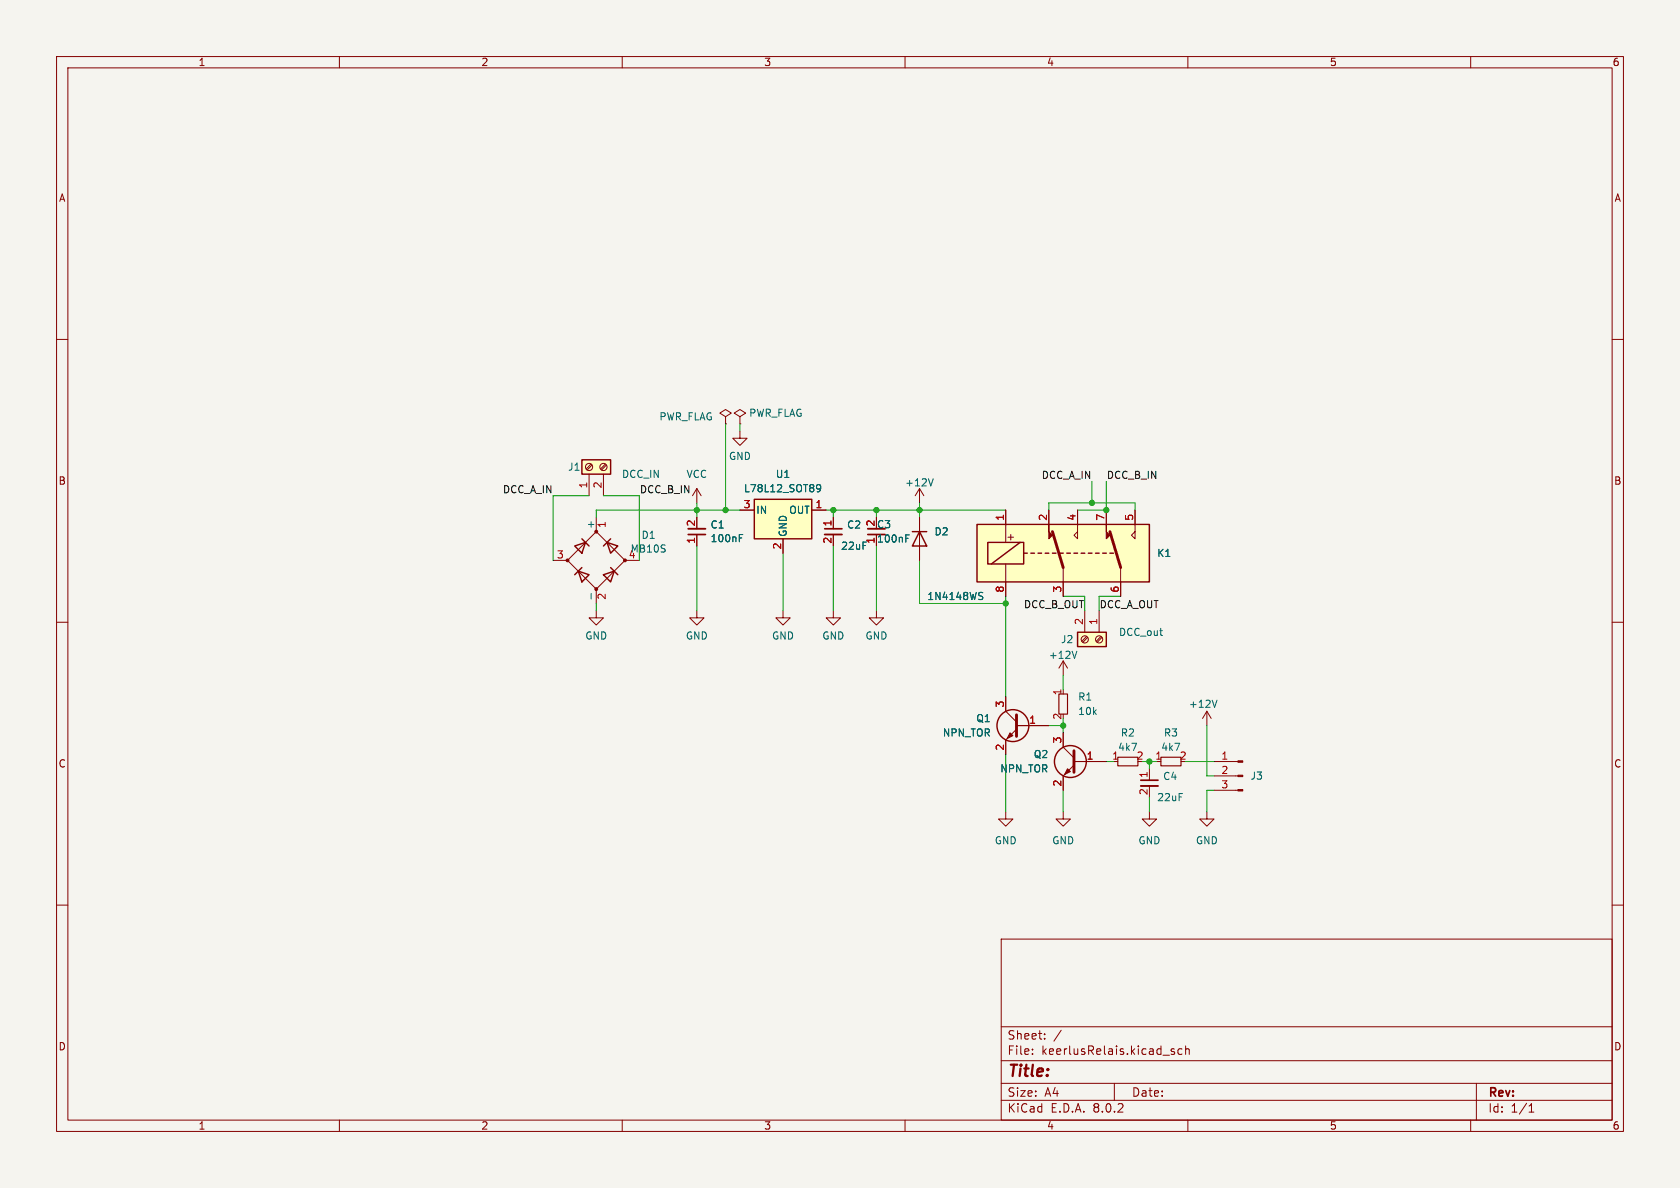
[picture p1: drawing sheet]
(kicad_sch (version 20230121) (generator eeschema)

 (paper "A4")

 (lib_symbols
  (symbol "Connector:Conn_01x03_Male" (pin_names (offset 1.016) hide) (in_bom yes) (on_board yes)
   (property "Reference" "J" (at 0 5.08 0) (effects (font (size 1.27 1.27))))
   (property "Value" "Conn_01x03_Male" (at 0 -5.08 0) (effects (font (size 1.27 1.27))))
   (property "Footprint" "" (at 0 0 0) (effects (font (size 1.27 1.27)) hide))
   (property "Datasheet" "~" (at 0 0 0) (effects (font (size 1.27 1.27)) hide))
   (symbol "Conn_01x03_Male_1_1"
    (polyline (pts (xy 1.27 -2.54) (xy 0.8636 -2.54)) (stroke (width 0.1524) (type default)) (fill (type none)))
    (polyline (pts (xy 1.27 0) (xy 0.8636 0)) (stroke (width 0.1524) (type default)) (fill (type none)))
    (polyline (pts (xy 1.27 2.54) (xy 0.8636 2.54)) (stroke (width 0.1524) (type default)) (fill (type none)))
    (rectangle (start 0.8636 -2.413) (end 0 -2.667) (stroke (width 0.1524) (type default)) (fill (type outline)))
    (rectangle (start 0.8636 0.127) (end 0 -0.127) (stroke (width 0.1524) (type default)) (fill (type outline)))
    (rectangle (start 0.8636 2.667) (end 0 2.413) (stroke (width 0.1524) (type default)) (fill (type outline)))
    (pin passive line (at 5.08 2.54 180) (length 3.81) (name "Pin_1" (effects (font (size 1.27 1.27)))) (number "1" (effects (font (size 1.27 1.27)))))
    (pin passive line (at 5.08 0 180) (length 3.81) (name "Pin_2" (effects (font (size 1.27 1.27)))) (number "2" (effects (font (size 1.27 1.27)))))
    (pin passive line (at 5.08 -2.54 180) (length 3.81) (name "Pin_3" (effects (font (size 1.27 1.27)))) (number "3" (effects (font (size 1.27 1.27)))))))
  (symbol "Connector:Screw_Terminal_01x02" (pin_names (offset 1.016) hide) (in_bom yes) (on_board yes)
   (property "Reference" "J" (at 0 2.54 0) (effects (font (size 1.27 1.27))))
   (property "Value" "Screw_Terminal_01x02" (at 0 -5.08 0) (effects (font (size 1.27 1.27))))
   (property "Footprint" "" (at 0 0 0) (effects (font (size 1.27 1.27)) hide))
   (property "Datasheet" "~" (at 0 0 0) (effects (font (size 1.27 1.27)) hide))
   (symbol "Screw_Terminal_01x02_1_1"
    (rectangle (start -1.27 1.27) (end 1.27 -3.81) (stroke (width 0.254) (type default)) (fill (type background)))
    (circle (center 0 -2.54) (radius 0.635) (stroke (width 0.1524) (type default)) (fill (type none)))
    (polyline (pts (xy -0.5334 -2.2098) (xy 0.3302 -3.048)) (stroke (width 0.1524) (type default)) (fill (type none)))
    (polyline (pts (xy -0.5334 0.3302) (xy 0.3302 -0.508)) (stroke (width 0.1524) (type default)) (fill (type none)))
    (polyline (pts (xy -0.3556 -2.032) (xy 0.508 -2.8702)) (stroke (width 0.1524) (type default)) (fill (type none)))
    (polyline (pts (xy -0.3556 0.508) (xy 0.508 -0.3302)) (stroke (width 0.1524) (type default)) (fill (type none)))
    (circle (center 0 0) (radius 0.635) (stroke (width 0.1524) (type default)) (fill (type none)))
    (pin passive line (at -5.08 0 0) (length 3.81) (name "Pin_1" (effects (font (size 1.27 1.27)))) (number "1" (effects (font (size 1.27 1.27)))))
    (pin passive line (at -5.08 -2.54 0) (length 3.81) (name "Pin_2" (effects (font (size 1.27 1.27)))) (number "2" (effects (font (size 1.27 1.27)))))))
  (symbol "capacitor_miscellaneous:C_0603_100nF" (in_bom yes) (on_board yes)
   (property "Reference" "C" (at 1.27 2.54 0) (effects (font (size 1.27 1.27))))
   (property "Value" "100nF" (at 3.81 -2.54 0) (effects (font (size 1.27 1.27))))
   (property "Footprint" "Capacitor_SMD:C_0603_1608Metric" (at 0 0 0) (effects (font (size 1.27 1.27)) hide))
   (property "Datasheet" "" (at 0 0 0) (effects (font (size 1.27 1.27)) hide))
   (property "JLCPCB Part#" "C14663" (at 0 0 0) (effects (font (size 1.27 1.27))))
   (symbol "C_0603_100nF_0_1"
    (polyline (pts (xy -1.524 -0.508) (xy 1.524 -0.508)) (stroke (width 0.3302) (type default)) (fill (type none)))
    (polyline (pts (xy -1.524 0.508) (xy 1.524 0.508)) (stroke (width 0.3048) (type default)) (fill (type none))))
   (symbol "C_0603_100nF_1_1"
    (pin passive line (at 0 2.54 270) (length 2.032) (name "~" (effects (font (size 1.27 1.27)))) (number "1" (effects (font (size 1.27 1.27)))))
    (pin passive line (at 0 -2.54 90) (length 2.032) (name "~" (effects (font (size 1.27 1.27)))) (number "2" (effects (font (size 1.27 1.27)))))))
  (symbol "capacitor_miscellaneous:C_1206_47uF" (in_bom yes) (on_board yes)
   (property "Reference" "C" (at 1.27 2.54 0) (effects (font (size 1.27 1.27))))
   (property "Value" "47uF" (at 3.81 -2.54 0) (effects (font (size 1.27 1.27))))
   (property "Footprint" "Capacitor_SMD:C_1206_3216Metric" (at 0 0 0) (effects (font (size 1.27 1.27)) hide))
   (property "Datasheet" "" (at 0 0 0) (effects (font (size 1.27 1.27)) hide))
   (property "JLCPCB Part#" "C96123" (at 0 0 0) (effects (font (size 1.27 1.27)) hide))
   (symbol "C_1206_47uF_0_1"
    (polyline (pts (xy -1.524 -0.508) (xy 1.524 -0.508)) (stroke (width 0.3302) (type default)) (fill (type none)))
    (polyline (pts (xy -1.524 0.508) (xy 1.524 0.508)) (stroke (width 0.3048) (type default)) (fill (type none))))
   (symbol "C_1206_47uF_1_1"
    (pin passive line (at 0 2.54 270) (length 2.032) (name "~" (effects (font (size 1.27 1.27)))) (number "1" (effects (font (size 1.27 1.27)))))
    (pin passive line (at 0 -2.54 90) (length 2.032) (name "~" (effects (font (size 1.27 1.27)))) (number "2" (effects (font (size 1.27 1.27)))))))
  (symbol "custom_kicad_lib_sk:1N4148WS" (pin_numbers hide) (pin_names hide) (in_bom yes) (on_board yes)
   (property "Reference" "D" (at 0 2.54 0) (effects (font (size 1.27 1.27))))
   (property "Value" "1N4148WS" (at 0 -2.54 0) (effects (font (size 1.27 1.27))))
   (property "Footprint" "Diode_SMD:D_SOD-323" (at 0 -4.445 0) (effects (font (size 1.27 1.27)) hide))
   (property "Datasheet" "https://www.vishay.com/docs/85751/1n4148ws.pdf" (at 0 0 0) (effects (font (size 1.27 1.27)) hide))
   (property "Sim.Device" "D" (at 0 0 0) (effects (font (size 1.27 1.27)) hide))
   (property "Sim.Pins" "1=K 2=A" (at 0 0 0) (effects (font (size 1.27 1.27)) hide))
   (property "JLCPCB Part#" "C2128" (at 0 0 0) (effects (font (size 1.27 1.27)) hide))
   (symbol "1N4148WS_0_1"
    (polyline (pts (xy -1.27 1.27) (xy -1.27 -1.27)) (stroke (width 0.254) (type default)) (fill (type none)))
    (polyline (pts (xy 1.27 0) (xy -1.27 0)) (stroke (width 0) (type default)) (fill (type none)))
    (polyline (pts (xy 1.27 1.27) (xy 1.27 -1.27) (xy -1.27 0) (xy 1.27 1.27)) (stroke (width 0.254) (type default)) (fill (type none))))
   (symbol "1N4148WS_1_1"
    (pin passive line (at -3.81 0 0) (length 2.54) (name "K" (effects (font (size 1.27 1.27)))) (number "1" (effects (font (size 1.27 1.27)))))
    (pin passive line (at 3.81 0 180) (length 2.54) (name "A" (effects (font (size 1.27 1.27)))) (number "2" (effects (font (size 1.27 1.27)))))))
  (symbol "custom_kicad_lib_sk:G6K-2" (in_bom yes) (on_board yes)
   (property "Reference" "K" (at 16.51 3.81 0) (effects (font (size 1.27 1.27)) (justify left)))
   (property "Value" "G6K-2F-Y-TR DC5" (at 16.51 1.27 0) (effects (font (size 1.27 1.27)) (justify left) hide))
   (property "Footprint" "Relay_SMD:Relay_DPDT_Omron_G6K-2F-Y" (at 0 0 0) (effects (font (size 1.27 1.27)) (justify left) hide))
   (property "Datasheet" "http://omronfs.omron.com/en_US/ecb/products/pdf/en-g6k.pdf" (at 0 0 0) (effects (font (size 1.27 1.27)) hide))
   (property "JLCPCB Part#" "C47190" (at 0 0 0) (effects (font (size 1.27 1.27))))
   (symbol "G6K-2_0_0"
    (text "+" (at -9.271 2.921 0) (effects (font (size 1.27 1.27)))))
   (symbol "G6K-2_0_1"
    (rectangle (start -15.24 5.08) (end 15.24 -5.08) (stroke (width 0.254) (type default)) (fill (type background)))
    (rectangle (start -13.335 1.905) (end -6.985 -1.905) (stroke (width 0.254) (type default)) (fill (type none)))
    (polyline (pts (xy -12.7 -1.905) (xy -7.62 1.905)) (stroke (width 0.254) (type default)) (fill (type none)))
    (polyline (pts (xy -10.16 -5.08) (xy -10.16 -1.905)) (stroke (width 0) (type default)) (fill (type none)))
    (polyline (pts (xy -10.16 5.08) (xy -10.16 1.905)) (stroke (width 0) (type default)) (fill (type none)))
    (polyline (pts (xy -6.985 0) (xy -6.35 0)) (stroke (width 0.254) (type default)) (fill (type none)))
    (polyline (pts (xy -5.715 0) (xy -5.08 0)) (stroke (width 0.254) (type default)) (fill (type none)))
    (polyline (pts (xy -4.445 0) (xy -3.81 0)) (stroke (width 0.254) (type default)) (fill (type none)))
    (polyline (pts (xy -3.175 0) (xy -2.54 0)) (stroke (width 0.254) (type default)) (fill (type none)))
    (polyline (pts (xy -1.905 0) (xy -1.27 0)) (stroke (width 0.254) (type default)) (fill (type none)))
    (polyline (pts (xy -0.635 0) (xy 0 0)) (stroke (width 0.254) (type default)) (fill (type none)))
    (polyline (pts (xy 0 -2.54) (xy -1.905 3.81)) (stroke (width 0.508) (type default)) (fill (type none)))
    (polyline (pts (xy 0 -2.54) (xy 0 -5.08)) (stroke (width 0) (type default)) (fill (type none)))
    (polyline (pts (xy 0.635 0) (xy 1.27 0)) (stroke (width 0.254) (type default)) (fill (type none)))
    (polyline (pts (xy 1.905 0) (xy 2.54 0)) (stroke (width 0.254) (type default)) (fill (type none)))
    (polyline (pts (xy 3.175 0) (xy 3.81 0)) (stroke (width 0.254) (type default)) (fill (type none)))
    (polyline (pts (xy 4.445 0) (xy 5.08 0)) (stroke (width 0.254) (type default)) (fill (type none)))
    (polyline (pts (xy 5.715 0) (xy 6.35 0)) (stroke (width 0.254) (type default)) (fill (type none)))
    (polyline (pts (xy 6.985 0) (xy 7.62 0)) (stroke (width 0.254) (type default)) (fill (type none)))
    (polyline (pts (xy 8.255 0) (xy 8.89 0)) (stroke (width 0.254) (type default)) (fill (type none)))
    (polyline (pts (xy 10.16 -2.54) (xy 8.255 3.81)) (stroke (width 0.508) (type default)) (fill (type none)))
    (polyline (pts (xy 10.16 -2.54) (xy 10.16 -5.08)) (stroke (width 0) (type default)) (fill (type none)))
    (polyline (pts (xy -2.54 5.08) (xy -2.54 2.54) (xy -1.905 3.175) (xy -2.54 3.81)) (stroke (width 0) (type default)) (fill (type outline)))
    (polyline (pts (xy 2.54 5.08) (xy 2.54 2.54) (xy 1.905 3.175) (xy 2.54 3.81)) (stroke (width 0) (type default)) (fill (type none)))
    (polyline (pts (xy 7.62 5.08) (xy 7.62 2.54) (xy 8.255 3.175) (xy 7.62 3.81)) (stroke (width 0) (type default)) (fill (type outline)))
    (polyline (pts (xy 12.7 5.08) (xy 12.7 2.54) (xy 12.065 3.175) (xy 12.7 3.81)) (stroke (width 0) (type default)) (fill (type none))))
   (symbol "G6K-2_1_1"
    (pin passive line (at -10.16 7.62 270) (length 2.54) (name "~" (effects (font (size 1.27 1.27)))) (number "1" (effects (font (size 1.27 1.27)))))
    (pin passive line (at -2.54 7.62 270) (length 2.54) (name "~" (effects (font (size 1.27 1.27)))) (number "2" (effects (font (size 1.27 1.27)))))
    (pin passive line (at 0 -7.62 90) (length 2.54) (name "~" (effects (font (size 1.27 1.27)))) (number "3" (effects (font (size 1.27 1.27)))))
    (pin passive line (at 2.54 7.62 270) (length 2.54) (name "~" (effects (font (size 1.27 1.27)))) (number "4" (effects (font (size 1.27 1.27)))))
    (pin passive line (at 12.7 7.62 270) (length 2.54) (name "~" (effects (font (size 1.27 1.27)))) (number "5" (effects (font (size 1.27 1.27)))))
    (pin passive line (at 10.16 -7.62 90) (length 2.54) (name "~" (effects (font (size 1.27 1.27)))) (number "6" (effects (font (size 1.27 1.27)))))
    (pin passive line (at 7.62 7.62 270) (length 2.54) (name "~" (effects (font (size 1.27 1.27)))) (number "7" (effects (font (size 1.27 1.27)))))
    (pin passive line (at -10.16 -7.62 90) (length 2.54) (name "~" (effects (font (size 1.27 1.27)))) (number "8" (effects (font (size 1.27 1.27)))))))
  (symbol "custom_kicad_lib_sk:L78L12_SOT89" (pin_names (offset 0.254)) (in_bom yes) (on_board yes)
   (property "Reference" "U" (at -3.81 3.175 0) (effects (font (size 1.27 1.27))))
   (property "Value" "L78L12_SOT89" (at -0.635 3.175 0) (effects (font (size 1.27 1.27)) (justify left)))
   (property "Footprint" "Package_TO_SOT_SMD:SOT-89-3" (at 0 5.08 0) (effects (font (size 1.27 1.27) italic) hide))
   (property "Datasheet" "http://www.st.com/content/ccc/resource/technical/document/datasheet/15/55/e5/aa/23/5b/43/fd/CD00000446.pdf/files/CD00000446.pdf/jcr:content/translations/en.CD00000446.pdf" (at 0 -1.27 0) (effects (font (size 1.27 1.27)) hide))
   (property "JLCPCB Part#" "C75501" (at 0 0 0) (effects (font (size 1.27 1.27))))
   (symbol "L78L12_SOT89_0_1"
    (rectangle (start -5.08 1.905) (end 5.08 -5.08) (stroke (width 0.254) (type default)) (fill (type background))))
   (symbol "L78L12_SOT89_1_1"
    (pin power_out line (at 7.62 0 180) (length 2.54) (name "OUT" (effects (font (size 1.27 1.27)))) (number "1" (effects (font (size 1.27 1.27)))))
    (pin power_in line (at 0 -7.62 90) (length 2.54) (name "GND" (effects (font (size 1.27 1.27)))) (number "2" (effects (font (size 1.27 1.27)))))
    (pin power_in line (at -7.62 0 0) (length 2.54) (name "IN" (effects (font (size 1.27 1.27)))) (number "3" (effects (font (size 1.27 1.27)))))))
  (symbol "custom_kicad_lib_sk:MB10S" (pin_names (offset 0)) (in_bom yes) (on_board yes)
   (property "Reference" "D" (at 2.54 6.985 0) (effects (font (size 1.27 1.27)) (justify left)))
   (property "Value" "MB10S" (at 2.54 5.08 0) (effects (font (size 1.27 1.27)) (justify left)))
   (property "Footprint" "custom_kicad_lib_sk:MB10s" (at 0 0 0) (effects (font (size 1.27 1.27)) hide))
   (property "Datasheet" "~" (at 0 0 0) (effects (font (size 1.27 1.27)) hide))
   (property "JLCPCB Part#" "C2488" (at 0 0 0) (effects (font (size 1.27 1.27))))
   (symbol "MB10S_0_1"
    (circle (center -5.08 0) (radius 0.254) (stroke (width 0) (type default)) (fill (type outline)))
    (circle (center 0 -5.08) (radius 0.254) (stroke (width 0) (type default)) (fill (type outline)))
    (polyline (pts (xy -2.54 3.81) (xy -1.27 2.54)) (stroke (width 0.254) (type default)) (fill (type none)))
    (polyline (pts (xy -1.27 -2.54) (xy -2.54 -3.81)) (stroke (width 0.254) (type default)) (fill (type none)))
    (polyline (pts (xy 2.54 -1.27) (xy 3.81 -2.54)) (stroke (width 0.254) (type default)) (fill (type none)))
    (polyline (pts (xy 2.54 1.27) (xy 3.81 2.54)) (stroke (width 0.254) (type default)) (fill (type none)))
    (polyline (pts (xy -3.81 2.54) (xy -2.54 1.27) (xy -1.905 3.175) (xy -3.81 2.54)) (stroke (width 0.254) (type default)) (fill (type none)))
    (polyline (pts (xy -2.54 -1.27) (xy -3.81 -2.54) (xy -1.905 -3.175) (xy -2.54 -1.27)) (stroke (width 0.254) (type default)) (fill (type none)))
    (polyline (pts (xy 1.27 2.54) (xy 2.54 3.81) (xy 3.175 1.905) (xy 1.27 2.54)) (stroke (width 0.254) (type default)) (fill (type none)))
    (polyline (pts (xy 3.175 -1.905) (xy 1.27 -2.54) (xy 2.54 -3.81) (xy 3.175 -1.905)) (stroke (width 0.254) (type default)) (fill (type none)))
    (polyline (pts (xy -5.08 0) (xy 0 -5.08) (xy 5.08 0) (xy 0 5.08) (xy -5.08 0)) (stroke (width 0) (type default)) (fill (type none)))
    (circle (center 0 5.08) (radius 0.254) (stroke (width 0) (type default)) (fill (type outline)))
    (circle (center 5.08 0) (radius 0.254) (stroke (width 0) (type default)) (fill (type outline))))
   (symbol "MB10S_1_1"
    (pin passive line (at 7.62 0 180) (length 2.54) (name "+" (effects (font (size 1.27 1.27)))) (number "1" (effects (font (size 1.27 1.27)))))
    (pin passive line (at -7.62 0 0) (length 2.54) (name "-" (effects (font (size 1.27 1.27)))) (number "2" (effects (font (size 1.27 1.27)))))
    (pin passive line (at 0 7.62 270) (length 2.54) (name "~" (effects (font (size 1.27 1.27)))) (number "3" (effects (font (size 1.27 1.27)))))
    (pin passive line (at 0 -7.62 90) (length 2.54) (name "~" (effects (font (size 1.27 1.27)))) (number "4" (effects (font (size 1.27 1.27)))))))
  (symbol "custom_kicad_lib_sk:NPN_TOR" (pin_names (offset 0) hide) (in_bom yes) (on_board yes)
   (property "Reference" "Q" (at 5.08 1.905 0) (effects (font (size 1.27 1.27)) (justify left)))
   (property "Value" "NPN_TOR" (at 5.08 0 0) (effects (font (size 1.27 1.27)) (justify left)))
   (property "Footprint" "Package_TO_SOT_SMD:SOT-23" (at 5.08 -1.905 0) (effects (font (size 1.27 1.27) italic) (justify left) hide))
   (property "Datasheet" "" (at 0 0 0) (effects (font (size 1.27 1.27)) (justify left) hide))
   (property "JLCPCB Part#" "C2145" (at 0 0 0) (effects (font (size 1.27 1.27)) hide))
   (symbol "NPN_TOR_0_1"
    (polyline (pts (xy 0.635 0.635) (xy 2.54 2.54)) (stroke (width 0) (type default)) (fill (type none)))
    (polyline (pts (xy 0.635 -0.635) (xy 2.54 -2.54) (xy 2.54 -2.54)) (stroke (width 0) (type default)) (fill (type none)))
    (polyline (pts (xy 0.635 1.905) (xy 0.635 -1.905) (xy 0.635 -1.905)) (stroke (width 0.508) (type default)) (fill (type none)))
    (polyline (pts (xy 1.27 -1.778) (xy 1.778 -1.27) (xy 2.286 -2.286) (xy 1.27 -1.778) (xy 1.27 -1.778)) (stroke (width 0) (type default)) (fill (type outline)))
    (circle (center 1.27 0) (radius 2.8194) (stroke (width 0.254) (type default)) (fill (type none))))
   (symbol "NPN_TOR_1_1"
    (pin input line (at -5.08 0 0) (length 5.715) (name "B" (effects (font (size 1.27 1.27)))) (number "1" (effects (font (size 1.27 1.27)))))
    (pin passive line (at 2.54 -5.08 90) (length 2.54) (name "E" (effects (font (size 1.27 1.27)))) (number "2" (effects (font (size 1.27 1.27)))))
    (pin passive line (at 2.54 5.08 270) (length 2.54) (name "C" (effects (font (size 1.27 1.27)))) (number "3" (effects (font (size 1.27 1.27)))))))
  (symbol "power:+12V" (power) (pin_names (offset 0)) (in_bom yes) (on_board yes)
   (property "Reference" "#PWR" (at 0 -3.81 0) (effects (font (size 1.27 1.27)) hide))
   (property "Value" "+12V" (at 0 3.556 0) (effects (font (size 1.27 1.27))))
   (property "Footprint" "" (at 0 0 0) (effects (font (size 1.27 1.27)) hide))
   (property "Datasheet" "" (at 0 0 0) (effects (font (size 1.27 1.27)) hide))
   (symbol "+12V_0_1"
    (polyline (pts (xy -0.762 1.27) (xy 0 2.54)) (stroke (width 0) (type default)) (fill (type none)))
    (polyline (pts (xy 0 0) (xy 0 2.54)) (stroke (width 0) (type default)) (fill (type none)))
    (polyline (pts (xy 0 2.54) (xy 0.762 1.27)) (stroke (width 0) (type default)) (fill (type none))))
   (symbol "+12V_1_1"
    (pin power_in line (at 0 0 90) (length 0) hide (name "+12V" (effects (font (size 1.27 1.27)))) (number "1" (effects (font (size 1.27 1.27)))))))
  (symbol "power:GND" (power) (pin_names (offset 0)) (in_bom yes) (on_board yes)
   (property "Reference" "#PWR" (at 0 -6.35 0) (effects (font (size 1.27 1.27)) hide))
   (property "Value" "GND" (at 0 -3.81 0) (effects (font (size 1.27 1.27))))
   (property "Footprint" "" (at 0 0 0) (effects (font (size 1.27 1.27)) hide))
   (property "Datasheet" "" (at 0 0 0) (effects (font (size 1.27 1.27)) hide))
   (symbol "GND_0_1"
    (polyline (pts (xy 0 0) (xy 0 -1.27) (xy 1.27 -1.27) (xy 0 -2.54) (xy -1.27 -1.27) (xy 0 -1.27)) (stroke (width 0) (type default)) (fill (type none))))
   (symbol "GND_1_1"
    (pin power_in line (at 0 0 270) (length 0) hide (name "GND" (effects (font (size 1.27 1.27)))) (number "1" (effects (font (size 1.27 1.27)))))))
  (symbol "power:PWR_FLAG" (power) (pin_numbers hide) (pin_names (offset 0) hide) (in_bom yes) (on_board yes)
   (property "Reference" "#FLG" (at 0 1.905 0) (effects (font (size 1.27 1.27)) hide))
   (property "Value" "PWR_FLAG" (at 0 3.81 0) (effects (font (size 1.27 1.27))))
   (property "Footprint" "" (at 0 0 0) (effects (font (size 1.27 1.27)) hide))
   (property "Datasheet" "~" (at 0 0 0) (effects (font (size 1.27 1.27)) hide))
   (symbol "PWR_FLAG_0_0"
    (pin power_out line (at 0 0 90) (length 0) (name "pwr" (effects (font (size 1.27 1.27)))) (number "1" (effects (font (size 1.27 1.27))))))
   (symbol "PWR_FLAG_0_1"
    (polyline (pts (xy 0 0) (xy 0 1.27) (xy -1.016 1.905) (xy 0 2.54) (xy 1.016 1.905) (xy 0 1.27)) (stroke (width 0) (type default)) (fill (type none)))))
  (symbol "power:VCC" (power) (pin_names (offset 0)) (in_bom yes) (on_board yes)
   (property "Reference" "#PWR" (at 0 -3.81 0) (effects (font (size 1.27 1.27)) hide))
   (property "Value" "VCC" (at 0 3.81 0) (effects (font (size 1.27 1.27))))
   (property "Footprint" "" (at 0 0 0) (effects (font (size 1.27 1.27)) hide))
   (property "Datasheet" "" (at 0 0 0) (effects (font (size 1.27 1.27)) hide))
   (symbol "VCC_0_1"
    (polyline (pts (xy -0.762 1.27) (xy 0 2.54)) (stroke (width 0) (type default)) (fill (type none)))
    (polyline (pts (xy 0 0) (xy 0 2.54)) (stroke (width 0) (type default)) (fill (type none)))
    (polyline (pts (xy 0 2.54) (xy 0.762 1.27)) (stroke (width 0) (type default)) (fill (type none))))
   (symbol "VCC_1_1"
    (pin power_in line (at 0 0 90) (length 0) hide (name "VCC" (effects (font (size 1.27 1.27)))) (number "1" (effects (font (size 1.27 1.27)))))))
  (symbol "resistors_0603:R_10k_0603" (in_bom yes) (on_board yes)
   (property "Reference" "R" (at 1.27 2.54 0) (effects (font (size 1.27 1.27))))
   (property "Value" "10k" (at 2.54 -2.54 0) (effects (font (size 1.27 1.27))))
   (property "Footprint" "custom_kicad_lib_sk:R_0603_smalltext" (at 2.54 2.54 0) (effects (font (size 1.27 1.27)) hide))
   (property "Datasheet" "" (at -2.54 0 0) (effects (font (size 1.27 1.27)) hide))
   (property "JLCPCB Part#" "C25804" (at 0 0 0) (effects (font (size 1.27 1.27)) hide))
   (symbol "R_10k_0603_0_1"
    (rectangle (start -0.762 1.778) (end 0.762 -1.778) (stroke (width 0.2032) (type default)) (fill (type none))))
   (symbol "R_10k_0603_1_1"
    (pin passive line (at 0 2.54 270) (length 0.762) (name "~" (effects (font (size 1.27 1.27)))) (number "1" (effects (font (size 1.27 1.27)))))
    (pin passive line (at 0 -2.54 90) (length 0.762) (name "~" (effects (font (size 1.27 1.27)))) (number "2" (effects (font (size 1.27 1.27)))))))
  (symbol "resistors_0603:R_4k7_0603" (in_bom yes) (on_board yes)
   (property "Reference" "R" (at 1.27 2.54 0) (effects (font (size 1.27 1.27))))
   (property "Value" "4k7" (at 2.54 -2.54 0) (effects (font (size 1.27 1.27))))
   (property "Footprint" "custom_kicad_lib_sk:R_0603_smalltext" (at 2.54 2.54 0) (effects (font (size 1.27 1.27)) hide))
   (property "Datasheet" "" (at -2.54 0 0) (effects (font (size 1.27 1.27)) hide))
   (property "JLCPCB Part#" "C23162" (at 0 0 0) (effects (font (size 1.27 1.27)) hide))
   (symbol "R_4k7_0603_0_1"
    (rectangle (start -0.762 1.778) (end 0.762 -1.778) (stroke (width 0.2032) (type default)) (fill (type none))))
   (symbol "R_4k7_0603_1_1"
    (pin passive line (at 0 2.54 270) (length 0.762) (name "~" (effects (font (size 1.27 1.27)))) (number "1" (effects (font (size 1.27 1.27)))))
    (pin passive line (at 0 -2.54 90) (length 0.762) (name "~" (effects (font (size 1.27 1.27)))) (number "2" (effects (font (size 1.27 1.27))))))))

 (junction (at 123.19 90.17) (diameter 0) (color 0 0 0 0))
 (junction (at 203.2 134.62) (diameter 0) (color 0 0 0 0))
 (junction (at 195.58 90.17) (diameter 0) (color 0 0 0 0))
 (junction (at 154.94 90.17) (diameter 0) (color 0 0 0 0))
 (junction (at 128.27 90.17) (diameter 0) (color 0 0 0 0))
 (junction (at 162.56 90.17) (diameter 0) (color 0 0 0 0))
 (junction (at 177.8 106.68) (diameter 0) (color 0 0 0 0))
 (junction (at 193.04 88.9) (diameter 0) (color 0 0 0 0))
 (junction (at 187.96 128.27) (diameter 0) (color 0 0 0 0))
 (junction (at 147.32 90.17) (diameter 0) (color 0 0 0 0))

 (wire (pts (xy 113.03 87.63) (xy 113.03 99.06)) (stroke (width 0) (type default)))
 (wire (pts (xy 162.56 90.17) (xy 177.8 90.17)) (stroke (width 0) (type default)))
 (wire (pts (xy 147.32 90.17) (xy 154.94 90.17)) (stroke (width 0) (type default)))
 (wire (pts (xy 123.19 88.9) (xy 123.19 90.17)) (stroke (width 0) (type default)))
 (wire (pts (xy 177.8 133.35) (xy 177.8 143.51)) (stroke (width 0) (type default)))
 (wire (pts (xy 203.2 134.62) (xy 204.47 134.62)) (stroke (width 0) (type default)))
 (wire (pts (xy 201.93 134.62) (xy 203.2 134.62)) (stroke (width 0) (type default)))
 (wire (pts (xy 187.96 127) (xy 187.96 128.27)) (stroke (width 0) (type default)))
 (wire (pts (xy 106.68 87.63) (xy 113.03 87.63)) (stroke (width 0) (type default)))
 (wire (pts (xy 195.58 90.17) (xy 190.5 90.17)) (stroke (width 0) (type default)))
 (wire (pts (xy 154.94 90.17) (xy 162.56 90.17)) (stroke (width 0) (type default)))
 (wire (pts (xy 177.8 105.41) (xy 177.8 106.68)) (stroke (width 0) (type default)))
 (wire (pts (xy 213.36 139.7) (xy 214.63 139.7)) (stroke (width 0) (type default)))
 (wire (pts (xy 195.58 90.17) (xy 195.58 85.09)) (stroke (width 0) (type default)))
 (wire (pts (xy 200.66 88.9) (xy 200.66 90.17)) (stroke (width 0) (type default)))
 (wire (pts (xy 177.8 106.68) (xy 177.8 123.19)) (stroke (width 0) (type default)))
 (wire (pts (xy 162.56 106.68) (xy 177.8 106.68)) (stroke (width 0) (type default)))
 (wire (pts (xy 185.42 90.17) (xy 185.42 88.9)) (stroke (width 0) (type default)))
 (wire (pts (xy 193.04 88.9) (xy 193.04 85.09)) (stroke (width 0) (type default)))
 (wire (pts (xy 130.81 74.93) (xy 130.81 76.2)) (stroke (width 0) (type default)))
 (wire (pts (xy 213.36 137.16) (xy 214.63 137.16)) (stroke (width 0) (type default)))
 (wire (pts (xy 187.96 143.51) (xy 187.96 139.7)) (stroke (width 0) (type default)))
 (wire (pts (xy 162.56 99.06) (xy 162.56 106.68)) (stroke (width 0) (type default)))
 (wire (pts (xy 138.43 97.79) (xy 138.43 107.95)) (stroke (width 0) (type default)))
 (wire (pts (xy 128.27 74.93) (xy 128.27 90.17)) (stroke (width 0) (type default)))
 (wire (pts (xy 123.19 91.44) (xy 123.19 90.17)) (stroke (width 0) (type default)))
 (wire (pts (xy 209.55 134.62) (xy 214.63 134.62)) (stroke (width 0) (type default)))
 (wire (pts (xy 105.41 106.68) (xy 105.41 107.95)) (stroke (width 0) (type default)))
 (wire (pts (xy 162.56 91.44) (xy 162.56 90.17)) (stroke (width 0) (type default)))
 (wire (pts (xy 154.94 90.17) (xy 154.94 91.44)) (stroke (width 0) (type default)))
 (wire (pts (xy 187.96 119.38) (xy 187.96 121.92)) (stroke (width 0) (type default)))
 (wire (pts (xy 104.14 87.63) (xy 97.79 87.63)) (stroke (width 0) (type default)))
 (wire (pts (xy 193.04 88.9) (xy 200.66 88.9)) (stroke (width 0) (type default)))
 (wire (pts (xy 203.2 140.97) (xy 203.2 143.51)) (stroke (width 0) (type default)))
 (wire (pts (xy 191.77 105.41) (xy 187.96 105.41)) (stroke (width 0) (type default)))
 (wire (pts (xy 97.79 87.63) (xy 97.79 99.06)) (stroke (width 0) (type default)))
 (wire (pts (xy 191.77 105.41) (xy 191.77 107.95)) (stroke (width 0) (type default)))
 (wire (pts (xy 105.41 90.17) (xy 105.41 91.44)) (stroke (width 0) (type default)))
 (wire (pts (xy 123.19 90.17) (xy 128.27 90.17)) (stroke (width 0) (type default)))
 (wire (pts (xy 147.32 91.44) (xy 147.32 90.17)) (stroke (width 0) (type default)))
 (wire (pts (xy 196.85 134.62) (xy 195.58 134.62)) (stroke (width 0) (type default)))
 (wire (pts (xy 187.96 128.27) (xy 187.96 129.54)) (stroke (width 0) (type default)))
 (wire (pts (xy 154.94 96.52) (xy 154.94 107.95)) (stroke (width 0) (type default)))
 (wire (pts (xy 162.56 88.9) (xy 162.56 90.17)) (stroke (width 0) (type default)))
 (wire (pts (xy 213.36 139.7) (xy 213.36 143.51)) (stroke (width 0) (type default)))
 (wire (pts (xy 185.42 88.9) (xy 193.04 88.9)) (stroke (width 0) (type default)))
 (wire (pts (xy 185.42 128.27) (xy 187.96 128.27)) (stroke (width 0) (type default)))
 (wire (pts (xy 203.2 134.62) (xy 203.2 135.89)) (stroke (width 0) (type default)))
 (wire (pts (xy 123.19 96.52) (xy 123.19 107.95)) (stroke (width 0) (type default)))
 (wire (pts (xy 194.31 105.41) (xy 194.31 107.95)) (stroke (width 0) (type default)))
 (wire (pts (xy 198.12 105.41) (xy 194.31 105.41)) (stroke (width 0) (type default)))
 (wire (pts (xy 128.27 90.17) (xy 130.81 90.17)) (stroke (width 0) (type default)))
 (wire (pts (xy 146.05 90.17) (xy 147.32 90.17)) (stroke (width 0) (type default)))
 (wire (pts (xy 213.36 128.27) (xy 213.36 137.16)) (stroke (width 0) (type default)))
 (wire (pts (xy 105.41 90.17) (xy 123.19 90.17)) (stroke (width 0) (type default)))
 (wire (pts (xy 147.32 107.95) (xy 147.32 96.52)) (stroke (width 0) (type default)))

 (label "DCC_B_IN" (at 195.58 85.09 0) (fields_autoplaced) (effects (font (size 1.27 1.27)) (justify left bottom)))
 (label "DCC_B_OUT" (at 191.77 107.95 180) (fields_autoplaced) (effects (font (size 1.27 1.27)) (justify right bottom)))
 (label "DCC_A_IN" (at 193.04 85.09 180) (fields_autoplaced) (effects (font (size 1.27 1.27)) (justify right bottom)))
 (label "DCC_A_IN" (at 97.79 87.63 180) (fields_autoplaced) (effects (font (size 1.27 1.27)) (justify right bottom)))
 (label "DCC_B_IN" (at 113.03 87.63 0) (fields_autoplaced) (effects (font (size 1.27 1.27)) (justify left bottom)))
 (label "DCC_A_OUT" (at 194.31 107.95 0) (fields_autoplaced) (effects (font (size 1.27 1.27)) (justify left bottom)))

 (symbol (lib_id "custom_kicad_lib_sk:G6K-2") (at 187.96 97.79 0) (unit 1) (in_bom yes) (on_board yes) (dnp no) (fields_autoplaced)
  (property "Reference" "K1" (at 204.47 97.79 0) (effects (font (size 1.27 1.27)) (justify left)))
  (property "Value" "G6K-2F-Y-TR DC5" (at 204.47 96.52 0) (effects (font (size 1.27 1.27)) (justify left) hide))
  (property "Footprint" "Relay_SMD:Relay_DPDT_Omron_G6K-2F-Y" (at 187.96 97.79 0) (effects (font (size 1.27 1.27)) (justify left) hide))
  (property "Datasheet" "http://omronfs.omron.com/en_US/ecb/products/pdf/en-g6k.pdf" (at 187.96 97.79 0) (effects (font (size 1.27 1.27)) hide))
  (property "JLCPCB Part#" "C397194" (at 204.47 99.06 0) (effects (font (size 1.27 1.27)) (justify left) hide)) (pin "1") (pin "2") (pin "3") (pin "4") (pin "5") (pin "6") (pin "7") (pin "8"))

 (symbol (lib_id "power:GND") (at 123.19 107.95 0) (unit 1) (in_bom yes) (on_board yes) (dnp no) (fields_autoplaced)
  (property "Reference" "#PWR03" (at 123.19 114.3 0) (effects (font (size 1.27 1.27)) hide))
  (property "Value" "GND" (at 123.19 112.395 0) (effects (font (size 1.27 1.27))))
  (property "Footprint" "" (at 123.19 107.95 0) (effects (font (size 1.27 1.27)) hide))
  (property "Datasheet" "" (at 123.19 107.95 0) (effects (font (size 1.27 1.27)) hide)) (pin "1"))

 (symbol (lib_id "power:PWR_FLAG") (at 128.27 74.93 0) (unit 1) (in_bom yes) (on_board yes) (dnp no)
  (property "Reference" "#FLG01" (at 128.27 73.025 0) (effects (font (size 1.27 1.27)) hide))
  (property "Value" "PWR_FLAG" (at 121.285 73.66 0) (effects (font (size 1.27 1.27))))
  (property "Footprint" "" (at 128.27 74.93 0) (effects (font (size 1.27 1.27)) hide))
  (property "Datasheet" "~" (at 128.27 74.93 0) (effects (font (size 1.27 1.27)) hide)) (pin "1"))

 (symbol (lib_id "power:GND") (at 177.8 143.51 0) (unit 1) (in_bom yes) (on_board yes) (dnp no) (fields_autoplaced)
  (property "Reference" "#PWR09" (at 177.8 149.86 0) (effects (font (size 1.27 1.27)) hide))
  (property "Value" "GND" (at 177.8 148.59 0) (effects (font (size 1.27 1.27))))
  (property "Footprint" "" (at 177.8 143.51 0) (effects (font (size 1.27 1.27)) hide))
  (property "Datasheet" "" (at 177.8 143.51 0) (effects (font (size 1.27 1.27)) hide)) (pin "1"))

 (symbol (lib_id "power:GND") (at 154.94 107.95 0) (unit 1) (in_bom yes) (on_board yes) (dnp no) (fields_autoplaced)
  (property "Reference" "#PWR07" (at 154.94 114.3 0) (effects (font (size 1.27 1.27)) hide))
  (property "Value" "GND" (at 154.94 112.395 0) (effects (font (size 1.27 1.27))))
  (property "Footprint" "" (at 154.94 107.95 0) (effects (font (size 1.27 1.27)) hide))
  (property "Datasheet" "" (at 154.94 107.95 0) (effects (font (size 1.27 1.27)) hide)) (pin "1"))

 (symbol (lib_id "power:GND") (at 187.96 143.51 0) (unit 1) (in_bom yes) (on_board yes) (dnp no) (fields_autoplaced)
  (property "Reference" "#PWR011" (at 187.96 149.86 0) (effects (font (size 1.27 1.27)) hide))
  (property "Value" "GND" (at 187.96 148.59 0) (effects (font (size 1.27 1.27))))
  (property "Footprint" "" (at 187.96 143.51 0) (effects (font (size 1.27 1.27)) hide))
  (property "Datasheet" "" (at 187.96 143.51 0) (effects (font (size 1.27 1.27)) hide)) (pin "1"))

 (symbol (lib_id "power:+12V") (at 162.56 88.9 0) (unit 1) (in_bom yes) (on_board yes) (dnp no) (fields_autoplaced)
  (property "Reference" "#PWR08" (at 162.56 92.71 0) (effects (font (size 1.27 1.27)) hide))
  (property "Value" "+12V" (at 162.56 85.3242 0) (effects (font (size 1.27 1.27))))
  (property "Footprint" "" (at 162.56 88.9 0) (effects (font (size 1.27 1.27)) hide))
  (property "Datasheet" "" (at 162.56 88.9 0) (effects (font (size 1.27 1.27)) hide)) (pin "1"))

 (symbol (lib_id "power:+12V") (at 213.36 128.27 0) (unit 1) (in_bom yes) (on_board yes) (dnp no)
  (property "Reference" "#PWR013" (at 213.36 132.08 0) (effects (font (size 1.27 1.27)) hide))
  (property "Value" "+12V" (at 212.725 124.46 0) (effects (font (size 1.27 1.27))))
  (property "Footprint" "" (at 213.36 128.27 0) (effects (font (size 1.27 1.27)) hide))
  (property "Datasheet" "" (at 213.36 128.27 0) (effects (font (size 1.27 1.27)) hide)) (pin "1"))

 (symbol (lib_id "custom_kicad_lib_sk:L78L12_SOT89") (at 138.43 90.17 0) (unit 1) (in_bom yes) (on_board yes) (dnp no) (fields_autoplaced)
  (property "Reference" "U1" (at 138.43 83.82 0) (effects (font (size 1.27 1.27))))
  (property "Value" "L78L12_SOT89" (at 138.43 86.36 0) (effects (font (size 1.27 1.27))))
  (property "Footprint" "Package_TO_SOT_SMD:SOT-89-3" (at 138.43 85.09 0) (effects (font (size 1.27 1.27) italic) hide))
  (property "Datasheet" "http://www.st.com/content/ccc/resource/technical/document/datasheet/15/55/e5/aa/23/5b/43/fd/CD00000446.pdf/files/CD00000446.pdf/jcr:content/translations/en.CD00000446.pdf" (at 138.43 91.44 0) (effects (font (size 1.27 1.27)) hide))
  (property "JLCPCB Part#" "C75501" (at 138.43 86.5449 0) (effects (font (size 1.27 1.27)) hide)) (pin "1") (pin "2") (pin "3"))

 (symbol (lib_id "power:GND") (at 138.43 107.95 0) (unit 1) (in_bom yes) (on_board yes) (dnp no) (fields_autoplaced)
  (property "Reference" "#PWR05" (at 138.43 114.3 0) (effects (font (size 1.27 1.27)) hide))
  (property "Value" "GND" (at 138.43 112.395 0) (effects (font (size 1.27 1.27))))
  (property "Footprint" "" (at 138.43 107.95 0) (effects (font (size 1.27 1.27)) hide))
  (property "Datasheet" "" (at 138.43 107.95 0) (effects (font (size 1.27 1.27)) hide)) (pin "1"))

 (symbol (lib_id "power:GND") (at 147.32 107.95 0) (unit 1) (in_bom yes) (on_board yes) (dnp no) (fields_autoplaced)
  (property "Reference" "#PWR06" (at 147.32 114.3 0) (effects (font (size 1.27 1.27)) hide))
  (property "Value" "GND" (at 147.32 112.395 0) (effects (font (size 1.27 1.27))))
  (property "Footprint" "" (at 147.32 107.95 0) (effects (font (size 1.27 1.27)) hide))
  (property "Datasheet" "" (at 147.32 107.95 0) (effects (font (size 1.27 1.27)) hide)) (pin "1"))

 (symbol (lib_id "resistors_0603:R_10k_0603") (at 187.96 124.46 0) (unit 1) (in_bom yes) (on_board yes) (dnp no) (fields_autoplaced)
  (property "Reference" "R1" (at 190.5 123.19 0) (effects (font (size 1.27 1.27)) (justify left)))
  (property "Value" "10k" (at 190.5 125.73 0) (effects (font (size 1.27 1.27)) (justify left)))
  (property "Footprint" "custom_kicad_lib_sk:R_0603_smalltext" (at 190.5 121.92 0) (effects (font (size 1.27 1.27)) hide))
  (property "Datasheet" "" (at 185.42 124.46 0) (effects (font (size 1.27 1.27)) hide))
  (property "JLCPCB Part#" "C25804" (at 187.96 124.46 0) (effects (font (size 1.27 1.27)) hide)) (pin "1") (pin "2"))

 (symbol (lib_id "custom_kicad_lib_sk:MB10S") (at 105.41 99.06 90) (unit 1) (in_bom yes) (on_board yes) (dnp no)
  (property "Reference" "D1" (at 114.6651 94.5936 90) (effects (font (size 1.27 1.27))))
  (property "Value" "MB10S" (at 114.6651 97.0178 90) (effects (font (size 1.27 1.27))))
  (property "Footprint" "custom_kicad_lib_sk:MB10s" (at 105.41 99.06 0) (effects (font (size 1.27 1.27)) hide))
  (property "Datasheet" "~" (at 105.41 99.06 0) (effects (font (size 1.27 1.27)) hide))
  (property "JLCPCB Part#" "C2488" (at 97.79 104.14 90) (effects (font (size 1.27 1.27)) hide)) (pin "1") (pin "2") (pin "3") (pin "4"))

 (symbol (lib_id "custom_kicad_lib_sk:NPN_TOR") (at 180.34 128.27 0) (mirror y) (unit 1) (in_bom yes) (on_board yes) (dnp no) (fields_autoplaced)
  (property "Reference" "Q1" (at 175.26 127 0) (effects (font (size 1.27 1.27)) (justify left)))
  (property "Value" "NPN_TOR" (at 175.26 129.54 0) (effects (font (size 1.27 1.27)) (justify left)))
  (property "Footprint" "Package_TO_SOT_SMD:SOT-23" (at 175.26 130.175 0) (effects (font (size 1.27 1.27) italic) (justify left) hide))
  (property "Datasheet" "" (at 180.34 128.27 0) (effects (font (size 1.27 1.27)) (justify left) hide))
  (property "JLCPCB Part#" "C2145" (at 180.34 128.27 0) (effects (font (size 1.27 1.27)) hide)) (pin "1") (pin "2") (pin "3"))

 (symbol (lib_id "custom_kicad_lib_sk:1N4148WS") (at 162.56 95.25 270) (unit 1) (in_bom yes) (on_board yes) (dnp no)
  (property "Reference" "D2" (at 165.1 93.98 90) (effects (font (size 1.27 1.27)) (justify left)))
  (property "Value" "1N4148WS" (at 163.83 105.41 90) (effects (font (size 1.27 1.27)) (justify left)))
  (property "Footprint" "Diode_SMD:D_SOD-323" (at 158.115 95.25 0) (effects (font (size 1.27 1.27)) hide))
  (property "Datasheet" "https://www.vishay.com/docs/85751/1n4148ws.pdf" (at 162.56 95.25 0) (effects (font (size 1.27 1.27)) hide))
  (property "Sim.Device" "D" (at 162.56 95.25 0) (effects (font (size 1.27 1.27)) hide))
  (property "Sim.Pins" "1=K 2=A" (at 162.56 95.25 0) (effects (font (size 1.27 1.27)) hide))
  (property "JLCPCB Part#" "C2128" (at 162.56 95.25 0) (effects (font (size 1.27 1.27)) hide)) (pin "1") (pin "2"))

 (symbol (lib_id "power:PWR_FLAG") (at 130.81 74.93 0) (unit 1) (in_bom yes) (on_board yes) (dnp no)
  (property "Reference" "#FLG02" (at 130.81 73.025 0) (effects (font (size 1.27 1.27)) hide))
  (property "Value" "PWR_FLAG" (at 137.16 73.025 0) (effects (font (size 1.27 1.27))))
  (property "Footprint" "" (at 130.81 74.93 0) (effects (font (size 1.27 1.27)) hide))
  (property "Datasheet" "~" (at 130.81 74.93 0) (effects (font (size 1.27 1.27)) hide)) (pin "1"))

 (symbol (lib_id "Connector:Conn_01x03_Male") (at 219.71 137.16 0) (mirror y) (unit 1) (in_bom yes) (on_board yes) (dnp no) (fields_autoplaced)
  (property "Reference" "J3" (at 220.98 137.1599 0) (effects (font (size 1.27 1.27)) (justify right)))
  (property "Value" "Conn_01x03_Male" (at 221.615 135.8901 0) (effects (font (size 1.27 1.27)) (justify right) hide))
  (property "Footprint" "Connector_PinHeader_2.54mm:PinHeader_1x03_P2.54mm_Horizontal" (at 219.71 137.16 0) (effects (font (size 1.27 1.27)) hide))
  (property "Datasheet" "~" (at 219.71 137.16 0) (effects (font (size 1.27 1.27)) hide)) (pin "1") (pin "2") (pin "3"))

 (symbol (lib_id "power:GND") (at 213.36 143.51 0) (unit 1) (in_bom yes) (on_board yes) (dnp no) (fields_autoplaced)
  (property "Reference" "#PWR014" (at 213.36 149.86 0) (effects (font (size 1.27 1.27)) hide))
  (property "Value" "GND" (at 213.36 148.59 0) (effects (font (size 1.27 1.27))))
  (property "Footprint" "" (at 213.36 143.51 0) (effects (font (size 1.27 1.27)) hide))
  (property "Datasheet" "" (at 213.36 143.51 0) (effects (font (size 1.27 1.27)) hide)) (pin "1"))

 (symbol (lib_id "resistors_0603:R_4k7_0603") (at 199.39 134.62 90) (unit 1) (in_bom yes) (on_board yes) (dnp no) (fields_autoplaced)
  (property "Reference" "R2" (at 199.39 129.54 90) (effects (font (size 1.27 1.27))))
  (property "Value" "4k7" (at 199.39 132.08 90) (effects (font (size 1.27 1.27))))
  (property "Footprint" "custom_kicad_lib_sk:R_0603_smalltext" (at 196.85 132.08 0) (effects (font (size 1.27 1.27)) hide))
  (property "Datasheet" "" (at 199.39 137.16 0) (effects (font (size 1.27 1.27)) hide))
  (property "JLCPCB Part#" "C23162" (at 199.39 134.62 0) (effects (font (size 1.27 1.27)) hide)) (pin "1") (pin "2"))

 (symbol (lib_id "Connector:Screw_Terminal_01x02") (at 194.31 113.03 270) (unit 1) (in_bom yes) (on_board yes) (dnp no)
  (property "Reference" "J2" (at 189.865 113.03 90) (effects (font (size 1.27 1.27)) (justify right)))
  (property "Value" "DCC_out" (at 205.74 111.76 90) (effects (font (size 1.27 1.27)) (justify right)))
  (property "Footprint" "TerminalBlock_Phoenix:TerminalBlock_Phoenix_MKDS-1,5-2-5.08_1x02_P5.08mm_Horizontal" (at 194.31 113.03 0) (effects (font (size 1.27 1.27)) hide))
  (property "Datasheet" "~" (at 194.31 113.03 0) (effects (font (size 1.27 1.27)) hide)) (pin "1") (pin "2"))

 (symbol (lib_id "capacitor_miscellaneous:C_1206_47uF") (at 147.32 93.98 0) (unit 1) (in_bom yes) (on_board yes) (dnp no)
  (property "Reference" "C2" (at 149.6441 92.7742 0) (effects (font (size 1.27 1.27)) (justify left)))
  (property "Value" "22uF" (at 148.59 96.52 0) (effects (font (size 1.27 1.27)) (justify left)))
  (property "Footprint" "Capacitor_SMD:C_1206_3216Metric" (at 147.32 93.98 0) (effects (font (size 1.27 1.27)) hide))
  (property "Datasheet" "" (at 147.32 93.98 0) (effects (font (size 1.27 1.27)) hide))
  (property "JLCPCB Part#" "C12891" (at 147.32 93.98 0) (effects (font (size 1.27 1.27)) hide)) (pin "1") (pin "2"))

 (symbol (lib_id "resistors_0603:R_4k7_0603") (at 207.01 134.62 90) (unit 1) (in_bom yes) (on_board yes) (dnp no) (fields_autoplaced)
  (property "Reference" "R3" (at 207.01 129.54 90) (effects (font (size 1.27 1.27))))
  (property "Value" "4k7" (at 207.01 132.08 90) (effects (font (size 1.27 1.27))))
  (property "Footprint" "custom_kicad_lib_sk:R_0603_smalltext" (at 204.47 132.08 0) (effects (font (size 1.27 1.27)) hide))
  (property "Datasheet" "" (at 207.01 137.16 0) (effects (font (size 1.27 1.27)) hide))
  (property "JLCPCB Part#" "C23162" (at 207.01 134.62 0) (effects (font (size 1.27 1.27)) hide)) (pin "1") (pin "2"))

 (symbol (lib_id "power:+12V") (at 187.96 119.38 0) (unit 1) (in_bom yes) (on_board yes) (dnp no) (fields_autoplaced)
  (property "Reference" "#PWR010" (at 187.96 123.19 0) (effects (font (size 1.27 1.27)) hide))
  (property "Value" "+12V" (at 187.96 115.8042 0) (effects (font (size 1.27 1.27))))
  (property "Footprint" "" (at 187.96 119.38 0) (effects (font (size 1.27 1.27)) hide))
  (property "Datasheet" "" (at 187.96 119.38 0) (effects (font (size 1.27 1.27)) hide)) (pin "1"))

 (symbol (lib_id "power:VCC") (at 123.19 88.9 0) (unit 1) (in_bom yes) (on_board yes) (dnp no) (fields_autoplaced)
  (property "Reference" "#PWR02" (at 123.19 92.71 0) (effects (font (size 1.27 1.27)) hide))
  (property "Value" "VCC" (at 123.19 83.82 0) (effects (font (size 1.27 1.27))))
  (property "Footprint" "" (at 123.19 88.9 0) (effects (font (size 1.27 1.27)) hide))
  (property "Datasheet" "" (at 123.19 88.9 0) (effects (font (size 1.27 1.27)) hide)) (pin "1"))

 (symbol (lib_id "power:GND") (at 105.41 107.95 0) (unit 1) (in_bom yes) (on_board yes) (dnp no) (fields_autoplaced)
  (property "Reference" "#PWR01" (at 105.41 114.3 0) (effects (font (size 1.27 1.27)) hide))
  (property "Value" "GND" (at 105.41 112.395 0) (effects (font (size 1.27 1.27))))
  (property "Footprint" "" (at 105.41 107.95 0) (effects (font (size 1.27 1.27)) hide))
  (property "Datasheet" "" (at 105.41 107.95 0) (effects (font (size 1.27 1.27)) hide)) (pin "1"))

 (symbol (lib_id "capacitor_miscellaneous:C_1206_47uF") (at 203.2 138.43 0) (unit 1) (in_bom yes) (on_board yes) (dnp no)
  (property "Reference" "C4" (at 205.5241 137.2242 0) (effects (font (size 1.27 1.27)) (justify left)))
  (property "Value" "22uF" (at 204.47 140.97 0) (effects (font (size 1.27 1.27)) (justify left)))
  (property "Footprint" "Capacitor_SMD:C_1206_3216Metric" (at 203.2 138.43 0) (effects (font (size 1.27 1.27)) hide))
  (property "Datasheet" "" (at 203.2 138.43 0) (effects (font (size 1.27 1.27)) hide))
  (property "JLCPCB Part#" "C12891" (at 203.2 138.43 0) (effects (font (size 1.27 1.27)) hide)) (pin "1") (pin "2"))

 (symbol (lib_id "custom_kicad_lib_sk:NPN_TOR") (at 190.5 134.62 0) (mirror y) (unit 1) (in_bom yes) (on_board yes) (dnp no) (fields_autoplaced)
  (property "Reference" "Q2" (at 185.42 133.35 0) (effects (font (size 1.27 1.27)) (justify left)))
  (property "Value" "NPN_TOR" (at 185.42 135.89 0) (effects (font (size 1.27 1.27)) (justify left)))
  (property "Footprint" "Package_TO_SOT_SMD:SOT-23" (at 185.42 136.525 0) (effects (font (size 1.27 1.27) italic) (justify left) hide))
  (property "Datasheet" "" (at 190.5 134.62 0) (effects (font (size 1.27 1.27)) (justify left) hide))
  (property "JLCPCB Part#" "C2145" (at 190.5 134.62 0) (effects (font (size 1.27 1.27)) hide)) (pin "1") (pin "2") (pin "3"))

 (symbol (lib_id "power:GND") (at 130.81 76.2 0) (unit 1) (in_bom yes) (on_board yes) (dnp no) (fields_autoplaced)
  (property "Reference" "#PWR04" (at 130.81 82.55 0) (effects (font (size 1.27 1.27)) hide))
  (property "Value" "GND" (at 130.81 80.645 0) (effects (font (size 1.27 1.27))))
  (property "Footprint" "" (at 130.81 76.2 0) (effects (font (size 1.27 1.27)) hide))
  (property "Datasheet" "" (at 130.81 76.2 0) (effects (font (size 1.27 1.27)) hide)) (pin "1"))

 (symbol (lib_id "capacitor_miscellaneous:C_0603_100nF") (at 154.94 93.98 180) (unit 1) (in_bom yes) (on_board yes) (dnp no)
  (property "Reference" "C3" (at 154.94 92.71 0) (effects (font (size 1.27 1.27)) (justify right)))
  (property "Value" "100nF" (at 154.94 95.25 0) (effects (font (size 1.27 1.27)) (justify right)))
  (property "Footprint" "Capacitor_SMD:C_0603_1608Metric" (at 154.94 93.98 0) (effects (font (size 1.27 1.27)) hide))
  (property "Datasheet" "" (at 154.94 93.98 0) (effects (font (size 1.27 1.27)) hide))
  (property "JLCPCB Part#" "C14663" (at 157.2641 96.3978 0) (effects (font (size 1.27 1.27)) (justify right) hide)) (pin "1") (pin "2"))

 (symbol (lib_id "power:GND") (at 203.2 143.51 0) (unit 1) (in_bom yes) (on_board yes) (dnp no) (fields_autoplaced)
  (property "Reference" "#PWR012" (at 203.2 149.86 0) (effects (font (size 1.27 1.27)) hide))
  (property "Value" "GND" (at 203.2 148.59 0) (effects (font (size 1.27 1.27))))
  (property "Footprint" "" (at 203.2 143.51 0) (effects (font (size 1.27 1.27)) hide))
  (property "Datasheet" "" (at 203.2 143.51 0) (effects (font (size 1.27 1.27)) hide)) (pin "1"))

 (symbol (lib_id "Connector:Screw_Terminal_01x02") (at 104.14 82.55 90) (unit 1) (in_bom yes) (on_board yes) (dnp no)
  (property "Reference" "J1" (at 100.33 82.55 90) (effects (font (size 1.27 1.27)) (justify right)))
  (property "Value" "DCC_IN" (at 109.855 83.8199 90) (effects (font (size 1.27 1.27)) (justify right)))
  (property "Footprint" "TerminalBlock_Phoenix:TerminalBlock_Phoenix_MKDS-1,5-2-5.08_1x02_P5.08mm_Horizontal" (at 104.14 82.55 0) (effects (font (size 1.27 1.27)) hide))
  (property "Datasheet" "~" (at 104.14 82.55 0) (effects (font (size 1.27 1.27)) hide)) (pin "1") (pin "2"))

 (symbol (lib_id "capacitor_miscellaneous:C_0603_100nF") (at 123.19 93.98 180) (unit 1) (in_bom yes) (on_board yes) (dnp no) (fields_autoplaced)
  (property "Reference" "C1" (at 125.5141 92.7615 0) (effects (font (size 1.27 1.27)) (justify right)))
  (property "Value" "100nF" (at 125.5141 95.1857 0) (effects (font (size 1.27 1.27)) (justify right)))
  (property "Footprint" "Capacitor_SMD:C_0603_1608Metric" (at 123.19 93.98 0) (effects (font (size 1.27 1.27)) hide))
  (property "Datasheet" "" (at 123.19 93.98 0) (effects (font (size 1.27 1.27)) hide))
  (property "JLCPCB Part#" "C14663" (at 125.5141 96.3978 0) (effects (font (size 1.27 1.27)) (justify right) hide)) (pin "1") (pin "2"))

 (sheet_instances (path "" (page "1"))))
